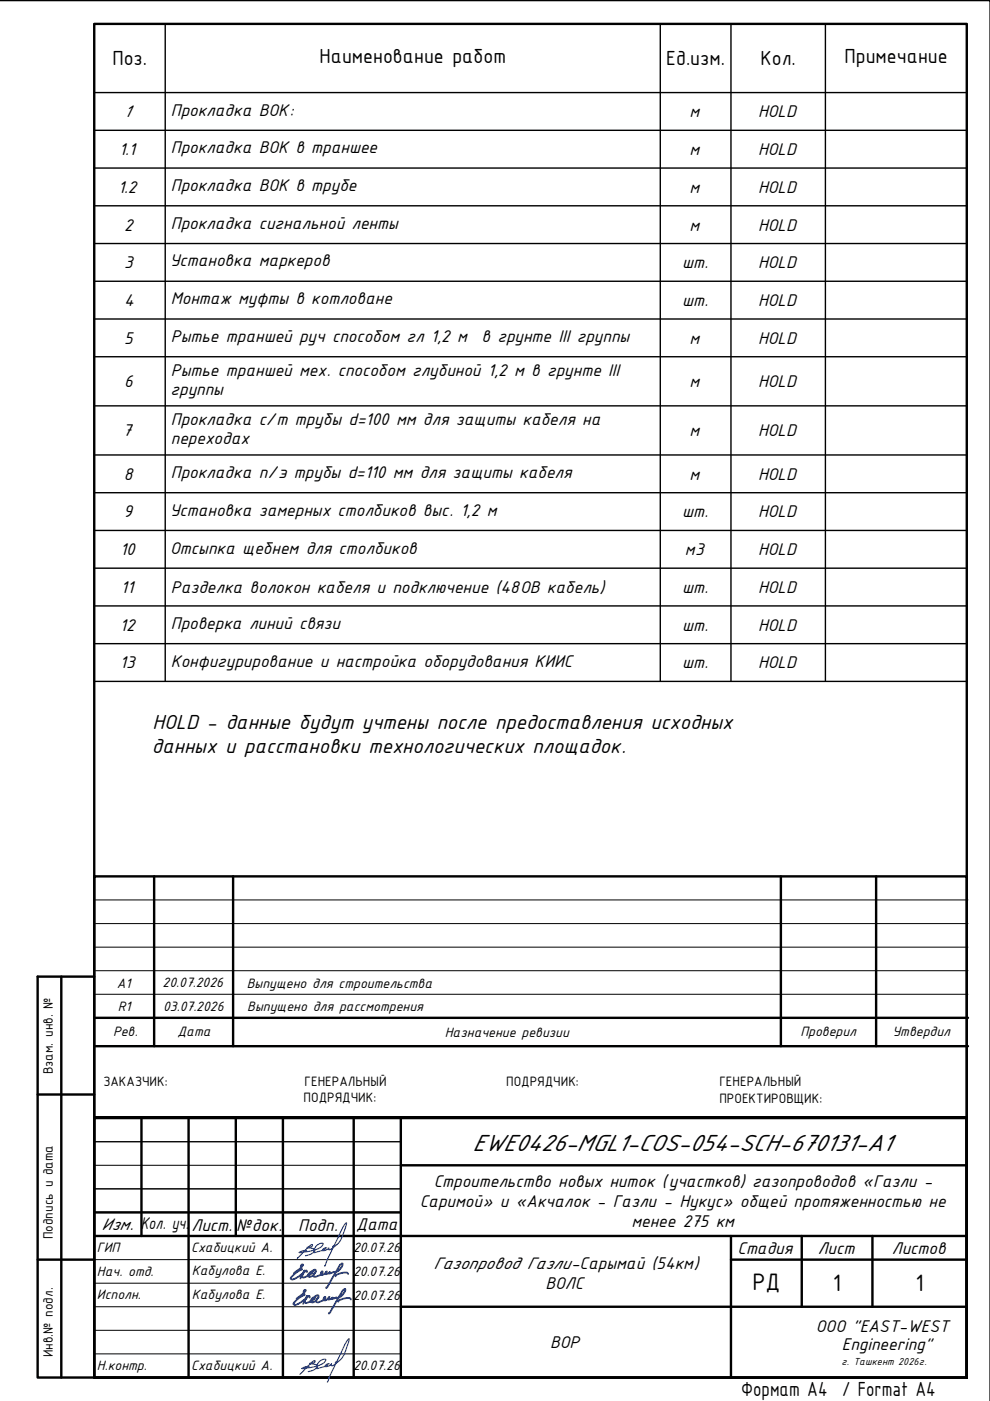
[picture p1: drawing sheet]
<svg xmlns="http://www.w3.org/2000/svg" width="210mm" height="297mm" viewBox="0 0 210 297" stroke-linecap="round" stroke-linejoin="round" font-family="sans-serif">
<!-- layer: _EW__FORMAT -->
<path d="M0 .1h210" fill="none" stroke="#000" stroke-width=".4"/>
<path d="M13 207.1v85M20 207.1h-12v85h12M8 232.1h12M205 237.1v55v-287h-185v287h185M8 267.1h12" fill="none" stroke="#000" stroke-width=".51"/>
<!-- layer: SHTAMP -->
<g fill="none" stroke="#000" stroke-width=".51">
<path d="M32.7 185.8v36M49.4 185.8v36M165.6 185.8v36M185.8 185.8v36M20.2 215.8h185M20 237.1h185v55h-185zM20.2 221.8h185M30 237.1v25M40 237.1v55M50 237.1v25M60 237.1v55M75 237.1v55"/>
<path d="M85 237.1v55M20 257.1h65M85 247.1h120M20 262.1h185M85 277.1h120M155 267.1h50M155 262.1v30M170 262.1v15M185 262.1v15"/>
</g>
<g fill="none" stroke="#000" stroke-width=".21">
<path d="M20.2 195.8h185M20.2 190.8h185M20.2 210.8h185M20.2 205.8h185M20.2 200.8h185M20 247.1h65M20 252.1h65M20 242.1h65M20 277.1h65M20 267.1h65M20 272.1h65M20 282.1h65"/>
<path d="M20 287h65"/>
</g>
<path d="M20 257.1h65" fill="none" stroke="#000" stroke-width=".25"/>
<!-- layer: DIN A-1 FORMAT SYRDARYA CCGT$0$CAJETIN -->
<path d="M205 236.8h-184.8h184.8" fill="none" stroke="#000" stroke-width=".3"/>
<!-- layer: ramka vnutr. -->
<path d="M20 185.8h185v106.3h-185z" fill="none" stroke="#000" stroke-width=".51"/>
<!-- layer: 0 -->
<g fill="none" stroke="#000" stroke-width=".3">
<path d="M20 5.1h185v139.4h-185zM20 19.6h185M35 5.1v139.4M140 5.1v139.4M155 5.1v139.4M175 5.1v139.4M20 27.6h185M20 35.6h185M20 43.6h185M20 51.6h185M20 59.6h185M20 67.6h185"/>
<path d="M20 75.6h185M20 86h185M20 96.5h185M20 104.5h185M20 112.5h185M20 120.5h185M20 128.5h185M20 136.5h185"/>
</g>
<path d="M64.8 266.2l.8-.2a1.28 1.28 0 0 0 1.1-1l-.3-.3-1.2-.1v-.2a.87 .87 0 0 0 1.1-.3l-.2-.2-.4 .2-2.7 2.7M68.9 264.7l-.2 .3-1.1 .3a.92 .92 0 0 1-1.1 .2 1.78 1.78 0 0 1 2-1.8 2.08 2.08 0 0 1-1.7 1.3l-1.3 .3-2.1 .3 .7-.4h.9M69.3 264.6l-.7 .1-.3 .4 .2 .1a1.35 1.35 0 0 0 1.2-.6v.3l.2 .1 .9-.6 .3-.4-.5 .2-.1 .2 .5-.3a3.4 3.4 0 0 0 1.7-2.2l.6-1.7 .1-1-.8 1.2-3.8 8M65.3 290.8h.1a2.24 2.24 0 0 0 1.9-1.1 2.02 2.02 0 0 0-1.6-.6l.4-.1a.52 .52 0 0 0 .7-.5l-.7 .3-2.5 2.6M69.5 289.3v.1l-.3 .2-1.7 .5a.27 .27 0 0 1-.3 .1 .27 .27 0 0 1-.1-.4 1.65 1.65 0 0 1 2-1.5 2.32 2.32 0 0 1-1.7 1.3l-1.7 .4-1.7 .1 .9-.3h.7M69.8 289.2h-.5l-.4 .5a1.43 1.43 0 0 0 1.4-.5 .27 .27 0 0 0 0 .4 .27 .27 0 0 0 .4-.2l1-.8-.5 .1-.1 .3 .3-.2a3.8 3.8 0 0 0 1.9-2.3l.7-2.7-.3 .3-.6 1.1-3.7 7.8" fill="none" stroke="#003fff" stroke-width=".25"/>
<!-- layer: 0 -->
<path d="M65.1 269.7l-.2-.3-1.6 1.3-1.3 .6-.4-.3 .4-.5a4.5 4.5 0 0 1 2-1.3v-.2a.58 .58 0 0 1 .1-.9l.2 .1-.6 .7-1.4 1M65.7 275.1l-.2-.3-.8 .7-1.5 1-.6 .2-.3-.1a1 1 0 0 1 .6-1l1.7-1v-.2a.61 .61 0 0 1 .1-.9l.2 .1-.6 .7-1.4 1M66.3 269.5l.4-.3 .3 .1a1.34 1.34 0 0 1-1.6 1.4l-.1-.2a1.56 1.56 0 0 1 1-1l-.2 .5-.4 .2-1.1 .6h-.4a1.28 1.28 0 0 1 .4-1.4l-.9 1.6M66.8 274.9l.4-.3 .3 .1a1.33 1.33 0 0 1-1.5 1.4l-.2-.2a1.56 1.56 0 0 1 1-1l-.1 .5-.4 .2-1.1 .6h-.5a1.28 1.28 0 0 1 .4-1.4l-.8 1.6M67 269.7l-.6 .7 .2 .3a1.64 1.64 0 0 0 1.8-1.1h-.2a.46 .46 0 0 0 0 .7l.8-.3 .3-.4-.3 .4 .1 .2 .6-.2 .3-.3-.1 .3 .9-.3 .3 .2 .2-.2a1.69 1.69 0 0 0 1.2-1.8 2.2 2.2 0 0 0-1.1 1.4l-2 3.5-.2 .3v-.1M67.5 275.1l-.5 .7 .1 .3a1.6 1.6 0 0 0 1.9-1.1h-.2a.41 .41 0 0 0 0 .7l.8-.3 .3-.4-.3 .4 .1 .2 .6-.2 .2-.3-.1 .3 .9-.3 .4 .2 .2-.2a1.76 1.76 0 0 0 1.2-1.9l-.4 .4-2.7 4.6-.2 .3-.1-.1M73.8 270.1l-.2-.3h-.7l-1.8 .6 .1 .2M74.4 275.5l-.3-.3h-.2a4.3 4.3 0 0 0-2.2 .6v.2" fill="none" stroke="#003fff" stroke-width=".4"/>
<g font-size="5.4">
<text x="100.2" y="244">EWE0426-MGL1-COS-054-SCH-670131-A1</text>
<text x="159.5" y="273.5">РД</text>
<text x="176.6" y="273.8">1</text>
<text x="194.1" y="273.8">1</text>
</g>
<g font-size="4.7">
<text x="23.8" y="13.9">Поз.</text>
<text x="67.7" y="13.4">Наименование работ</text>
<text x="141.3" y="13.9">Ед.изм.</text>
<text x="161.2" y="13.9">Кол.</text>
<text x="179" y="13.4">Примечание</text>
<text x="32.3" y="154.6">HOLD - данные будут учтены после предоставления исходных</text>
<text x="32.2" y="159.6">данных и расстановки технологических площадок.</text>
<text x="157.1" y="296.1">Формат A4 / Format A4</text>
</g>
<g font-size="3.9">
<text x="26.3" y="24.9">1</text>
<text x="36.2" y="24.5">Прокладка ВОК:</text>
<text x="146.2" y="24.9">м</text>
<text x="160.7" y="24.9">HOLD</text>
<text x="25.3" y="32.9">1.1</text>
<text x="36.2" y="32.5">Прокладка ВОК в траншее</text>
<text x="146.2" y="32.9">м</text>
<text x="160.7" y="32.9">HOLD</text>
<text x="25.1" y="40.9">1.2</text>
<text x="36.2" y="40.5">Прокладка ВОК в трубе</text>
<text x="146.2" y="40.9">м</text>
<text x="160.7" y="40.9">HOLD</text>
<text x="26.3" y="48.9">2</text>
<text x="36.2" y="48.5">Прокладка сигнальной ленты</text>
<text x="146.2" y="48.9">м</text>
<text x="160.7" y="48.9">HOLD</text>
<text x="26.3" y="56.9">3</text>
<text x="36" y="56.5">Установка маркеров</text>
<text x="144.7" y="56.9">шт.</text>
<text x="160.7" y="56.9">HOLD</text>
<text x="26.3" y="64.9">4</text>
<text x="36.2" y="64.5">Монтаж муфты в котловане</text>
<text x="144.7" y="64.9">шт.</text>
<text x="160.7" y="64.9">HOLD</text>
<text x="26.3" y="72.9">5</text>
<text x="36.2" y="72.5">Рытье траншей руч способом гл 1,2 м</text>
<text x="102.1" y="72.5">в грунте III группы</text>
<text x="146.2" y="72.9">м</text>
<text x="160.7" y="72.9">HOLD</text>
<text x="26.3" y="82.1">6</text>
<text x="36.2" y="83.8">группы</text>
<text x="36.2" y="79.6">Рытье траншей мех. способом глубиной 1,2 м в грунте III</text>
<text x="146.2" y="82.1">м</text>
<text x="160.7" y="82.1">HOLD</text>
<text x="26" y="92.5">7</text>
<text x="36.2" y="90.1">Прокладка c/т трубы d=100 мм для защиты кабеля на</text>
<text x="36.2" y="94.2">переходах</text>
<text x="146.2" y="92.5">м</text>
<text x="160.7" y="92.5">HOLD</text>
<text x="26.3" y="101.7">8</text>
<text x="36.2" y="101.3">Прокладка п/э трубы d=110 мм для защиты кабеля</text>
<text x="146.2" y="101.7">м</text>
<text x="160.7" y="101.7">HOLD</text>
<text x="26.2" y="109.7">9</text>
<text x="36" y="109.3">Установка замерных столбиков выс. 1,2 м</text>
<text x="144.7" y="109.7">шт.</text>
<text x="160.7" y="109.7">HOLD</text>
<text x="25.5" y="117.7">10</text>
<text x="36.1" y="117.5">Отсыпка щебнем для столбиков</text>
<text x="145.2" y="117.7">м3</text>
<text x="160.7" y="117.7">HOLD</text>
<text x="25.7" y="125.7">11</text>
<text x="36.2" y="125.7">Разделка волокон кабеля и подключение (48ОВ кабель)</text>
<text x="144.7" y="125.7">шт.</text>
<text x="160.7" y="125.7">HOLD</text>
<text x="25.4" y="133.7">12</text>
<text x="36.2" y="133.3">Проверка линий связи</text>
<text x="144.7" y="133.7">шт.</text>
<text x="160.7" y="133.7">HOLD</text>
<text x="25.4" y="141.7">13</text>
<text x="36.2" y="141.3">Конфигурирование и настройка оборудования КИИС</text>
<text x="144.7" y="141.7">шт.</text>
<text x="160.7" y="141.7">HOLD</text>
<text x="91.9" y="251.7">Строительство новых ниток (участков) газопроводов «Газли -</text>
<text x="89" y="255.9">Саримой» и «Акчалок - Газли - Нукус» общей протяженностью не</text>
<text x="21.5" y="260.8">Изм. Кол. уч.</text>
<text x="40.6" y="261">Лист.</text>
<text x="50.1" y="261">№док.</text>
<text x="63.2" y="261">Подп.</text>
<text x="75.5" y="260.8">Дата</text>
<text x="133.9" y="260.1">менее 275 км</text>
<text x="91.9" y="269.1">Газопровод Газли-Сарымай (54км)</text>
<text x="156.4" y="265.8">Стадия</text>
<text x="173.4" y="265.8">Лист</text>
<text x="189.1" y="265.8">Листов</text>
<text x="115.6" y="273.3">ВОЛС</text>
<text x="116.6" y="285.8">ВОР</text>
<text x="173" y="282.3">OOO &quot;EAST-WEST</text>
<text x="178.5" y="286.3">Engineering&quot;</text>
</g>
<g font-size="3.1">
<text x="24.7" y="209.4">A1</text>
<text x="34.5" y="209.4">20.07.2026</text>
<text x="52.3" y="209.4">Выпущено для строительства</text>
<text x="25" y="214.3">R1</text>
<text x="34.6" y="214.3">03.07.2026</text>
<text x="52.4" y="214.3">Выпущено для рассмотрения</text>
<text x="24" y="219.7">Рев.</text>
<text x="37.6" y="219.7">Дата</text>
<text x="94.3" y="219.8">Назначение ревизии</text>
<text x="169.7" y="219.7">Проверил</text>
<text x="189.2" y="219.7">Утвердил</text>
<text x="11.2" y="227.8" transform="rotate(-90 11.2 227.8)">Взам. инв. №</text>
<text x="21.9" y="230.3">ЗАКАЗЧИК:</text>
<text x="64.4" y="233.7">ПОДРЯДЧИК:</text>
<text x="64.6" y="230.3">ГЕНЕРАЛЬНЫЙ</text>
<text x="107.3" y="230.3">ПОДРЯДЧИК:</text>
<text x="152.5" y="230.3">ГЕНЕРАЛЬНЫЙ</text>
<text x="152.5" y="233.8">ПРОЕКТИРОВЩИК:</text>
<text x="11.2" y="262.8" transform="rotate(-90 11.2 262.8)">Подпись и дата</text>
<text x="20.6" y="265.4">ГИП</text>
<text x="40.6" y="265.4">Схабицкий А.</text>
<text x="74.8" y="265.5">20.07.26</text>
<text x="20.6" y="270.4">Нач. отд.</text>
<text x="20.6" y="275.4">Исполн.</text>
<text x="40.7" y="275.3">Кабулова Е.</text>
<text x="40.7" y="270.3">Кабулова Е.</text>
<text x="74.8" y="270.5">20.07.26</text>
<text x="74.8" y="275.6">20.07.26</text>
<text x="11.2" y="287.8" transform="rotate(-90 11.2 287.8)">Инв.№ подл.</text>
<text x="20.6" y="290.4">Н.контр.</text>
<text x="40.6" y="290.4">Схабицкий А.</text>
<text x="74.8" y="290.5">20.07.26</text>
</g>
<text font-size="2.3" x="178.4" y="289.3">г. Ташкент 2026г.</text>
</svg>
